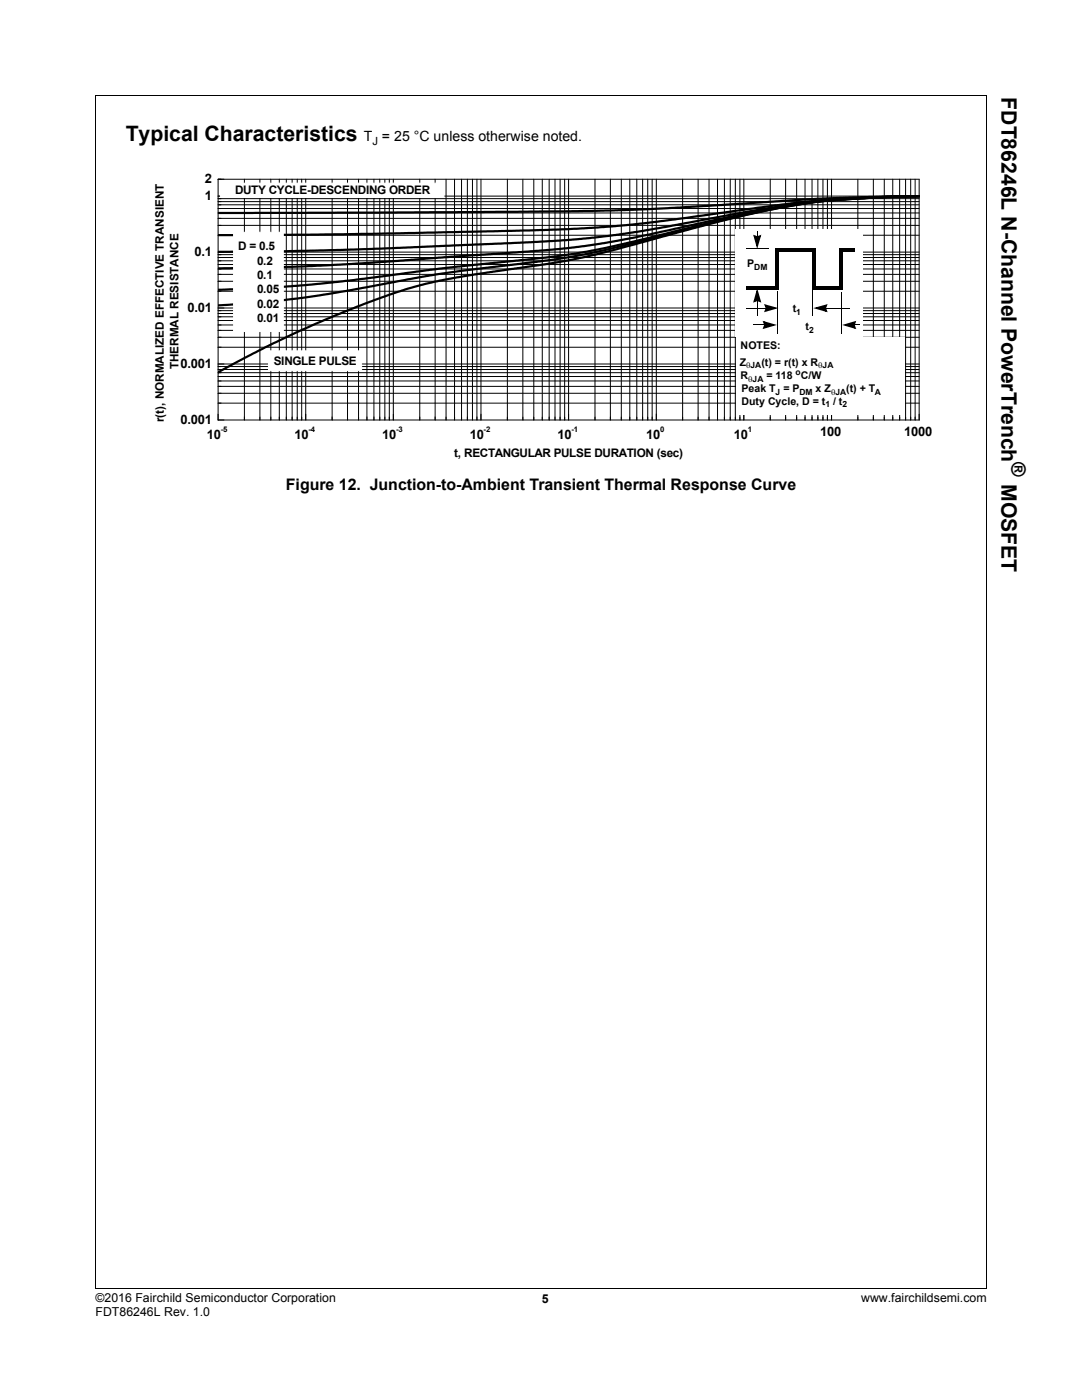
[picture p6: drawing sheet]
<svg xmlns="http://www.w3.org/2000/svg" width="216mm" height="279mm" viewBox="0 0 216 279" stroke-linecap="round" stroke-linejoin="round" font-family="sans-serif">
<path d="M19 19v238.1M19 19.1h177.9M196.8 19.1v238.1M19 257.1h177.8" fill="none" stroke="#000" stroke-width=".2"/>
<path d="M30 33.5h155.9v60h-155.9z" fill="#fff"/>
<g fill="none" stroke="#000" stroke-width=".2">
<path d="M43.5 39.6h139.9M43.5 39.1h139.9M43.5 35.8h139.9v48h-139.9zM48.8 35.8v48M51.9 35.8v48M54 35.8v48M55.7 35.8v48M57.1 35.8v48M58.3 35.8v48M59.3 35.8v48M60.2 35.8v48M61 35.8v48"/>
<path d="M66.3 35.8v48M69.3 35.8v48M71.5 35.8v48M73.2 35.8v48M74.6 35.8v48M75.8 35.8v48M76.8 35.8v48M77.7 35.8v48M78.5 35.8v48M83.8 35.8v48M86.8 35.8v48M89 35.8v48"/>
<path d="M90.7 35.8v48M92.1 35.8v48M93.3 35.8v48M94.3 35.8v48M95.2 35.8v48M96 35.8v48M101.2 35.8v48M104.3 35.8v48M106.5 35.8v48M108.2 35.8v48M109.6 35.8v48M110.7 35.8v48"/>
<path d="M111.8 35.8v48M112.7 35.8v48M113.5 35.8v48M118.7 35.8v48M121.8 35.8v48M124 35.8v48M125.7 35.8v48M127.1 35.8v48M128.2 35.8v48M129.2 35.8v48M130.1 35.8v48M131 35.8v48"/>
<path d="M136.2 35.8v48M139.3 35.8v48M141.5 35.8v48M143.2 35.8v48M144.5 35.8v48M145.7 35.8v48M146.7 35.8v48M147.6 35.8v48M148.4 35.8v48M153.7 35.8v48M156.8 35.8v48M159 35.8v48"/>
<path d="M160.6 35.8v48M162 35.8v48M163.2 35.8v48M164.2 35.8v48M165.1 35.8v48M165.9 35.8v48M171.2 35.8v48M174.3 35.8v48M176.4 35.8v48M178.1 35.8v48M179.5 35.8v48M180.7 35.8v48"/>
<path d="M181.7 35.8v48M182.6 35.8v48M43.5 58.1h139.9M43.5 56.1h139.9M43.5 54.8h139.9M43.5 53.7h139.9M43.5 52.8h139.9M43.5 52h139.9M43.5 51.4h139.9M43.5 50.8h139.9M43.5 46.9h139.9M43.5 45h139.9"/>
<path d="M43.5 43.6h139.9M43.5 42.5h139.9M43.5 41.6h139.9M43.5 40.9h139.9M43.5 40.2h139.9M43.5 50.3h139.9M43.5 78.5h139.9M43.5 77.1h139.9M43.5 76h139.9M43.5 75.1h139.9M43.5 74.4h139.9M43.5 73.7h139.9"/>
<path d="M43.5 73.2h139.9M43.5 69.3h139.9M43.5 67.3h139.9M43.5 65.9h139.9M43.5 64.9h139.9M43.5 64h139.9M43.5 63.2h139.9M43.5 62.6h139.9M43.5 62h139.9M43.5 72.6h139.9M43.5 61.5h139.9M43.5 80.5h139.9"/>
</g>
<path d="M183.4 39.2l-6.4 .1-10.2 .6-4.2 .4-5.3 .9-8.3 1.7-5.6 1.3-20.6 5.6-7.4 1.8-6.2 1.1-15.7 2.3-8.6 1.6-3.4 1-4.1 1.3-6.2 2.3-6.2 2.5-10.4 4.8-11.1 5.8M183.4 39.1l-20.4 .6-27.4 1.7-13.7 .6-30.8 .4-47.6 .1M183.4 39.1l-9.6 .3-12.2 .8-32.1 4.3-7.9 .7-6.5 .5-9.5 .3-31.4 .7-30.7 .2M183.4 39.2l-12.4 .4-8.9 .6-12.2 1.9-22.6 4.1-6 .9-7.4 .8-12 .6-28.7 1.2-16.3 .4-13.4 .2M183.4 39.2l-11.7 .4-6.8 .4-4 .5-11 1.9-26.8 5.7-10.1 1.5-11.4 .9-33.7 2.3-9.8 .5-14.6 .3M183.4 39.2l-6.4 .1-9.9 .6-4.8 .4-4.4 .7-9.9 1.9-26.9 6.5-4.9 1-5.2 .8-23.2 2.4-15.1 2-8.8 1-9.9 .8-10.5 .4M183.4 39.2l-11.4 .4-6.3 .4-4.6 .5-6 1.1-6.1 1.2-25.3 6.4-10.1 2.1-26.6 3.5-16.9 3.1-9.7 1.5-7.6 .9-9.3 .6" fill="none" stroke="#000" stroke-width=".44"/>
<g fill="#fff" stroke="#fff" stroke-width=".2">
<path d="M53.6 70h18.6v4h-18.6z" fill-rule="evenodd"/>
<path d="M44 36.6h44.6v2.8h-44.6z" fill-rule="evenodd"/>
<path d="M46.6 46.4h9.9v19.8h-9.9z" fill-rule="evenodd"/>
</g>
<path d="M146.8 67.3h33.7v15.5h-33.7z" fill="#fff"/>
<path d="M170 59.3h.9v.2h-.9zM170.9 59.3l.1 .2z" fill="#000"/>
<g fill="#fff">
<path d="M146.8 45.9h25.2v21.3h-25.2z"/>
<path d="M146.8 45.8h25.3v.2h-25.3z"/>
<path d="M171.9 45.9h.2v21.3h-.2z"/>
<path d="M146.7 67.1h25.3v.1h-25.3z"/>
<path d="M146.7 45.8h.2v21.4h-.2z"/>
</g>
<g fill="#000">
<path d="M148.8 57.1h6.5v.7h-6.5zM150.6 47l.6 .2v.3l-.7-.2zM151 46.9h.2v.4h-.2zM151 46.1l.2 .1zM151 46.2h.2v.8h-.2zM150.3 46.8l.4 .3 .6 1.9-.4 .1 .6-2 .3 .1-.6 .3-.2-.3 .9-.4-.8 2.9zM153.3 49.6l.1 .2zM154.6 49.5h.7v7.9h-.7zM155 49.5h7.7v.7h-7.7zM155 58.2l.2 .1zM162 49.8h.7v8h-.7zM162.1 57.9l.2 .1z"/>
<path d="M162.1 57.1h6v.7h-6zM167.4 49.6h.7v7.9h-.7zM167.7 49.6h2.9v.6h-2.9zM167.9 58.3l.2 .1zM148.9 61.4v.2zM150.2 64.8l.1 .1zM151 59.9h.2v.4h-.2zM151 62.8l.2 .1zM151.1 57.5l.8 2.9-.4-.3-.6-1.9 .4-.1-.6 2-.3-.1 .6-.3 .2 .4-.9 .3zM151 59.7l.7 .2-.1 .4-.6-.2zM152.5 64.8l.4 .1-.3 .6-.3-.2zM152.3 64.8h.4v.1h-.4z"/>
<path d="M152.2 64l2.8 .9-2.8 .8 .2-.5 1.9-.5 .1 .3-2-.5 .1-.4 .3 .7-.3 .1zM152.6 61.4h.4v.2h-.4zM152.8 61.4l.4 .1-.3 .6-.3-.1zM152.4 60.7l2.9 .8-2.8 .8 .2-.4 1.9-.6 .1 .4-2-.6 .1-.3 .3 .6-.3 .2zM164.6 61.4h.4v.2h-.4zM162.3 61.5l2.8-.8-.2 .4-1.9 .6-.1-.4 2 .6-.1 .3-.3-.6 .3-.2 .3 .9zM164.7 60.9l.3 .1-.2 .6h-.3zM169.5 61.4l.1 .2zM170.4 64.8h.4v.1h-.4zM168 64.9l2.9-.9-.3 .5-1.9 .5-.1-.3 2 .5-.1 .4-.3-.7 .3-.1 .4 .9zM170.7 64.8h.7v.1h-.7zM170.4 64.2l.3 .2-.2 .5h-.3z"/>
<path d="M171.4 64.8v.1z"/>
</g>
<path d="M148.8 49.7h4.5M155.1 58.3v8.4M162.2 58v5.1M168 58.4v8.1M148.9 61.5h3.8M150.3 64.9h2.1M151.1 60.2v2.6M164.9 61.5h4.6" fill="none" stroke="#000" stroke-width=".2"/>
<path d="M151.1 58.2l.5 1.9-.5-.2-.5 .2zM150.6 47.1l.5 .2 .5-.2-.5 1.9zM152.5 64.3l1.9 .6-1.9 .5 .2-.5zM152.8 61l1.9 .5-1.9 .5 .2-.5zM162.9 61.5l1.9-.5-.2 .5 .2 .5zM168.7 64.9l1.9-.6-.2 .6 .2 .5z" fill="#000"/>
<g font-size="4.2">
<text x="199.9" y="19.4" transform="rotate(90 199.9 19.4)">FDT86246L N-Channel PowerTrench</text>
<text x="25.1" y="28.2">Typical Characteristics</text>
<text x="199.9" y="96.6" transform="rotate(90 199.9 96.6)">MOSFET</text>
</g>
<text font-size="3.9" x="201.8" y="92.3" transform="rotate(90 201.8 92.3)">®</text>
<text font-size="3.2" x="57" y="97.7">Figure 12. Junction-to-Ambient Transient Thermal Response Curve</text>
<text font-size="2.8" x="72.6" y="28.2">T = 25 °C unless otherwise noted.</text>
<g font-size="2.6">
<text x="40.9" y="40">1</text>
<text x="40.9" y="36.6">2</text>
<text x="38.8" y="51.2">0.1</text>
<text x="37.4" y="62.3">0.01</text>
<text x="36" y="73.5">0.001</text>
<text x="36" y="84.7">0.001</text>
<text x="41.3" y="87.5">10</text>
<text x="58.8" y="87.5">10</text>
<text x="76.3" y="87.5">10</text>
<text x="93.7" y="87.5">10</text>
<text x="111.2" y="87.5">10</text>
<text x="128.9" y="87.5">10</text>
<text x="146.4" y="87.5">10</text>
<text x="163.7" y="87">100</text>
<text x="180.4" y="87">1000</text>
</g>
<g font-size="2.5">
<text x="19" y="259.8">©2016 Fairchild Semiconductor Corporation</text>
<text x="19" y="262.6">FDT86246L Rev. 1.0</text>
<text x="108.1" y="260.1">5</text>
<text x="171.8" y="259.9">www.fairchildsemi.com</text>
</g>
<g font-size="2.3">
<text x="46.9" y="38.8">DUTY CYCLE-DESCENDING ORDER</text>
<text x="47.5" y="49.9">D = 0.5</text>
<text x="51.3" y="52.8">0.2</text>
<text x="51.3" y="55.6">0.1</text>
<text x="51.3" y="58.5">0.05</text>
<text x="51.3" y="61.4">0.02</text>
<text x="51.3" y="64.2">0.01</text>
<text x="35.6" y="73.7" transform="rotate(-90 35.6 73.7)">THERMAL RESISTANCE</text>
<text x="54.6" y="72.8">SINGLE PULSE</text>
<text x="32.7" y="84.3" transform="rotate(-90 32.7 84.3)">r(t), NORMALIZED EFFECTIVE TRANSIENT</text>
<text x="90.6" y="91.1">t, RECTANGULAR PULSE DURATION (sec)</text>
</g>
<text font-size="2.2" x="74.3" y="28.9">J</text>
<g font-size="2.1">
<text x="149.1" y="53.4">P</text>
<text x="158.2" y="62.3">t</text>
<text x="160.7" y="65.8">t</text>
<text x="147.8" y="69.7">NOTES:</text>
<text x="147.6" y="73">Z</text>
<text x="147.8" y="75.7">R</text>
<text x="151.9" y="73">(t) = r(t) x R</text>
<text x="152.9" y="75.7">= 118</text>
<text x="159.8" y="75.7">C/W</text>
<text x="148" y="80.8">Duty Cycle, D = t</text>
<text x="148" y="78.3">Peak T</text>
<text x="156.3" y="78.3">= P</text>
<text x="162.8" y="78.3">x Z</text>
<text x="166.2" y="80.8">/ t</text>
<text x="168.8" y="78.3">(t) + T</text>
</g>
<g font-size="1.7">
<text x="150.5" y="53.9">DM</text>
<text x="158.9" y="62.8">1</text>
<text x="161.4" y="66.4">2</text>
<text x="148.9" y="73.5">θJA</text>
<text x="149.3" y="76.2">θJA</text>
<text x="158.7" y="74.9">o</text>
<text x="163.3" y="73.5">θJA</text>
<text x="154.8" y="78.8">J</text>
<text x="159.5" y="78.8">DM</text>
<text x="164.7" y="81.3">1</text>
<text x="165.8" y="78.8">θJA</text>
<text x="168.1" y="81.3">2</text>
<text x="174.5" y="78.8">A</text>
</g>
<g font-size="1.5">
<text x="44" y="86.1">-5</text>
<text x="61.5" y="86.1">-4</text>
<text x="79" y="86.1">-3</text>
<text x="96.5" y="86.1">-2</text>
<text x="114" y="86.1">-1</text>
<text x="131.7" y="86.1">0</text>
<text x="149.2" y="86.1">1</text>
</g>
</svg>
